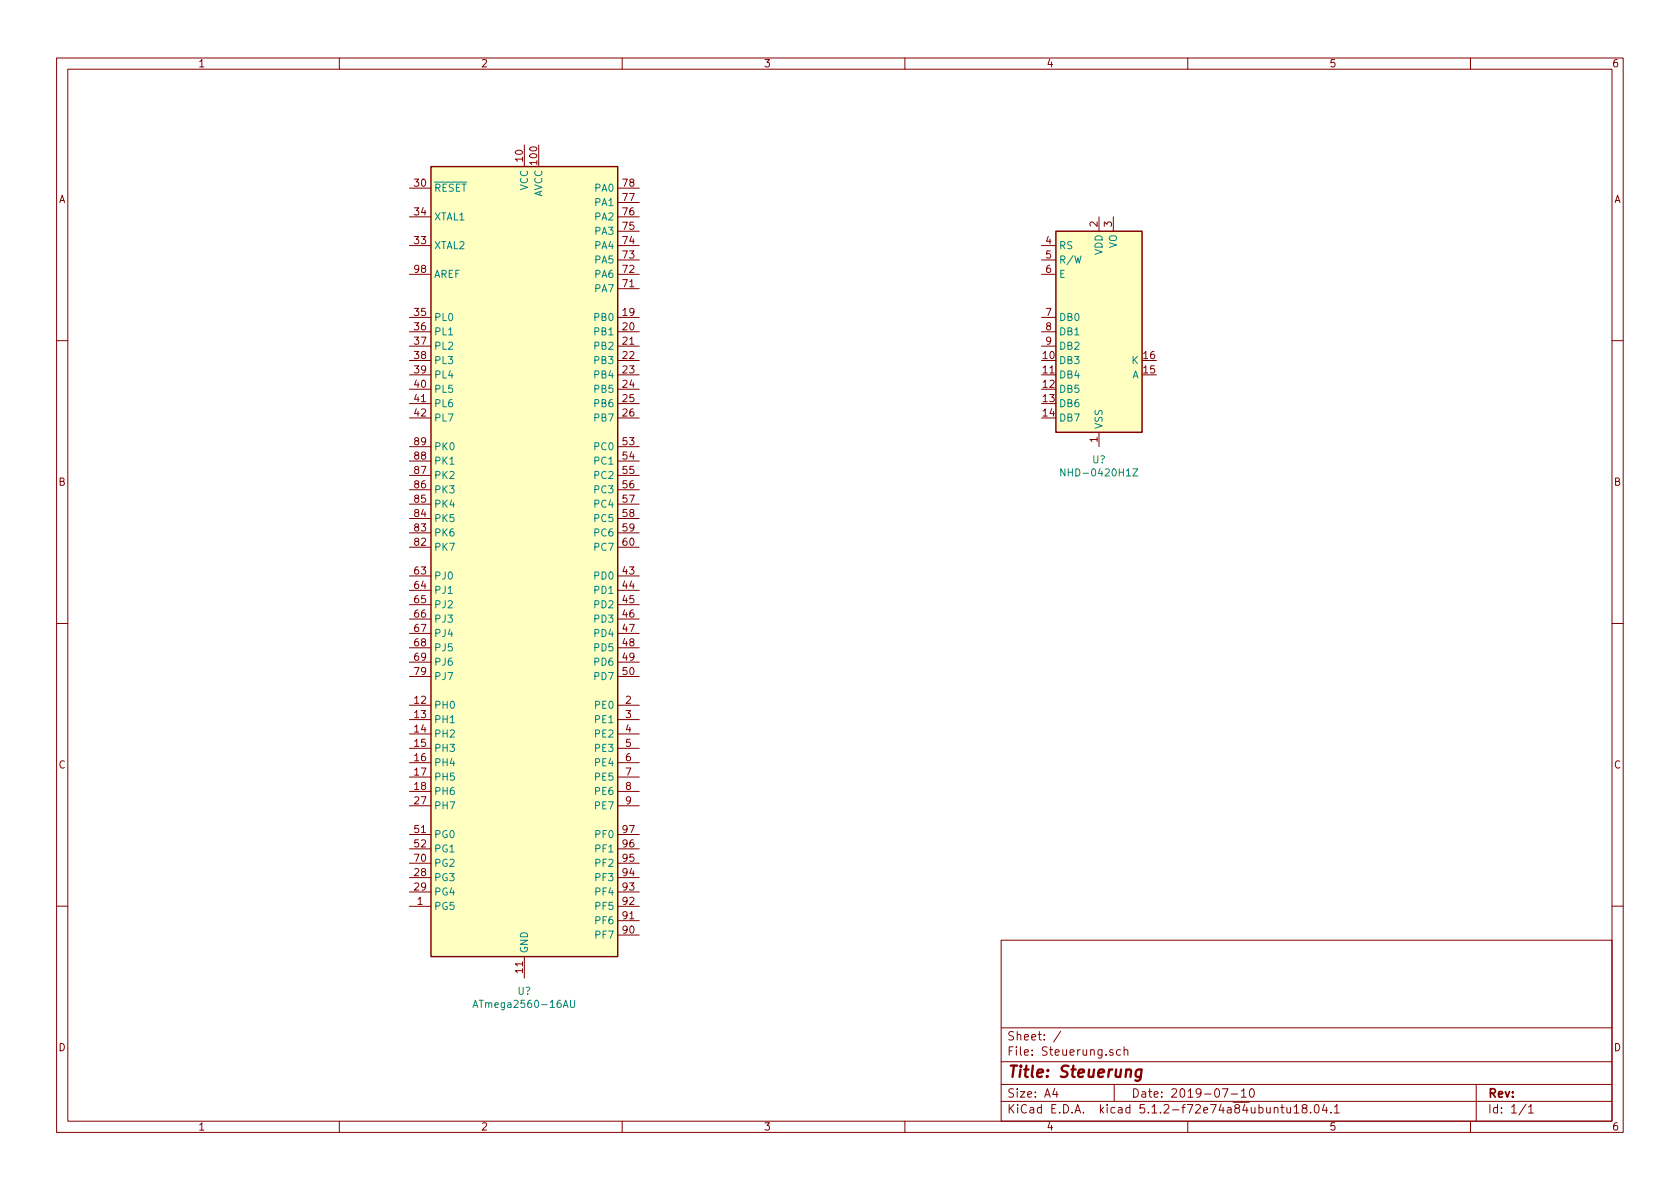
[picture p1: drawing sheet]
<svg xmlns="http://www.w3.org/2000/svg" width="297mm" height="210mm" viewBox="0 0 297 210" stroke-linecap="round" stroke-linejoin="round" font-family="sans-serif">
<g fill="none" stroke="#840000" stroke-width=".18">
<path d="M10 10.3h277v189.9h-277zM12 12.2h273v186.1h-273zM60 10.3v1.9M110 10.3v1.9M160 10.3v1.9M210 10.3v1.9M260 10.3v1.9M72.4 33.3h3.8M72.4 38.3h3.8M92.7 25.6v3.9M95.2 25.6v3.9M109.2 33.3h3.8"/>
<path d="M109.2 38.3h3.8M109.2 35.8h3.8M194.3 38.3v2.6M196.8 38.3v2.6M72.4 56.1h3.8M72.4 58.7h3.8M72.4 43.4h3.8M72.4 48.5h3.8M109.2 56.1h3.8M109.2 58.7h3.8M109.2 43.4h3.8M109.2 51h3.8"/>
<path d="M109.2 48.5h3.8M109.2 46h3.8M109.2 40.9h3.8M184.1 56.1h2.6M184.1 58.7h2.6M184.1 43.4h2.6M184.1 48.5h2.6M184.1 46h2.6M10 60.2h2M72.4 61.2h3.8M72.4 63.7h3.8M72.4 66.3h3.8"/>
<path d="M72.4 68.8h3.8M72.4 71.4h3.8M72.4 73.9h3.8M72.4 79h3.8M109.2 61.2h3.8M109.2 63.7h3.8M109.2 66.3h3.8M109.2 68.8h3.8M109.2 71.4h3.8M109.2 73.9h3.8M109.2 79h3.8M184.1 61.2h2.6"/>
<path d="M194.3 76.4v2.6M285 60.2h2M72.4 81.5h3.8M72.4 84.1h3.8M72.4 86.6h3.8M72.4 89.1h3.8M72.4 91.7h3.8M72.4 94.2h3.8M72.4 96.8h3.8M109.2 81.5h3.8M109.2 84.1h3.8M109.2 86.6h3.8"/>
<path d="M109.2 89.1h3.8M109.2 91.7h3.8M109.2 94.2h3.8M109.2 96.8h3.8M10 110.3h2M72.4 101.8h3.8M72.4 104.4h3.8M72.4 106.9h3.8M72.4 109.5h3.8M72.4 112h3.8M72.4 114.5h3.8M72.4 117.1h3.8"/>
<path d="M72.4 119.6h3.8M109.2 101.8h3.8M109.2 104.4h3.8M109.2 106.9h3.8M109.2 109.5h3.8M109.2 112h3.8M109.2 114.5h3.8M109.2 117.1h3.8M109.2 119.6h3.8M285 110.3h2M72.4 124.7h3.8M72.4 127.2h3.8"/>
<path d="M72.4 129.8h3.8M72.4 132.3h3.8M72.4 134.9h3.8M72.4 137.4h3.8M72.4 139.9h3.8M109.2 124.7h3.8M109.2 127.2h3.8M109.2 129.8h3.8M109.2 132.3h3.8M109.2 134.9h3.8M109.2 137.4h3.8M109.2 139.9h3.8"/>
<path d="M72.4 142.5h3.8M72.4 155.2h3.8M72.4 157.7h3.8M72.4 147.6h3.8M72.4 150.1h3.8M72.4 152.6h3.8M109.2 142.5h3.8M109.2 155.2h3.8M109.2 157.7h3.8M109.2 147.6h3.8M109.2 150.1h3.8M109.2 152.6h3.8"/>
<path d="M10 160.2h2M72.4 160.3h3.8M92.7 169.2v3.8M109.2 160.3h3.8M109.2 165.3h3.8M109.2 162.8h3.8M177 166.3h108v32h-108zM285 160.2h2M60 198.3v1.9M110 198.3v1.9M160 198.3v1.9M177 194.8h108"/>
<path d="M177 191.8h108M177 187.8h108M177 181.8h108M186.5 192.5l-.4 1h1M186.8 193v1M187.6 182.3l-1.3 2M196.8 185.7a.37 .37 0 0 0-.6 .1l.1 .2 .5 .2v.1l-.2 .3-.4-.1M197 191.8v3M198.1 185.7l-.4-.1-.3 .3 .1 .6 .2 .1 .4-.1M198.8 185.7a.37 .37 0 0 1 .6 .1v.8M198.8 185.1v1.5M210 198.3v1.9"/>
<path d="M216.1 192.5h1l-.6 1.5M217.7 193.5h1.1M219.5 193l.4-.5v1.5M219.5 194h.8M221.1 192.6l.2-.1a.8 .8 0 0 1 .5 .8 .8 .8 0 0 1-.5 .7 1 1 0 0 1-.2-1.4zM225.3 196l.1-.1a.37 .37 0 0 1 .6 .1v.8M226.4 195.8h.6M226.7 195.3v1.3l.3 .2M227.5 195.8l.1 .9 .3 .1 .3-.1M228.2 195.8v1M228.8 195.8l.4-.5v1.5M228.8 196.8h.9"/>
<path d="M230.5 196l-.2-.2-.1-.2 .3-.3h.3l.3 .3-.1 .2-.6 .2a.48 .48 0 0 0-.1 .7l.2 .1 .5-.1a.48 .48 0 0 0-.2-.7M231.7 196.7v.1M232.5 195.5l.4-.2a.94 .94 0 0 1 0 1.5l-.5-.3v-.6zM234.2 195.2l-.4 1.1h.9M234.5 195.8v1M235.3 196.7v.1M235.9 195.8l.5-.5v1.5M235.9 196.8h.9M260 198.3v1.9M261 191.8v6.5M269.8 195.2l-1.2 2M270.3 195.8l.4-.5v1.5"/>
<path d="M270.3 196.8h.8"/>
</g>
<path d="M201.8 189.2a.68 .68 0 0 0-1 .3v.6l.1 .2 .2 .1 .6-.1M201.9 189.1l-.2 1.6a.62 .62 0 0 1-1 .3" fill="none" stroke="#840000" stroke-width=".41"/>
<g fill="#ffffc2" stroke="#ffffc2" stroke-width=".18">
<path d="M76.2 29.5h33v139.7h-33z"/>
<path d="M186.7 40.9h15.2v35.5h-15.2z"/>
</g>
<path d="M76.2 29.5h33v139.7h-33zM186.7 40.9h15.2v35.5h-15.2z" fill="none" stroke="#840000" stroke-width=".25"/>
<path d="M188.3 82.9v1.3l-.7-1.3v1.3M200.3 82.9h.9l-.9 1.3h.9M83.6 178.1l.4-1.2 .5 1.2M83.7 177.8h.7M100.9 176.9v1l.2 .2h.4l.1-.2v-1" fill="none" stroke="#008484" stroke-width=".18"/>
<text font-size="2.8" fill="#840000" x="178" y="190.5">Title: Steuerung</text>
<g font-size="2.1" fill="#840000">
<text x="178" y="184">Sheet: /</text>
<text x="178" y="186.7">File: Steuerung.sch</text>
<text x="178" y="196.9">KiCad E.D.A. kicad 5.1.2-f72e74a84ubuntu18.04.1</text>
<text x="178" y="194.1">Size: A4</text>
<text x="200" y="194.1">Date: 2019-07-10</text>
<text x="263" y="194.1">Rev:</text>
<text x="263" y="196.9">Id: 1/1</text>
</g>
<g font-size="1.8" fill="#840000">
<text x="35" y="11.9">1</text>
<text x="85" y="11.9">2</text>
<text x="135" y="11.9">3</text>
<text x="185" y="11.9">4</text>
<text x="235" y="11.9">5</text>
<text x="285" y="11.9">6</text>
<text x="92.5" y="28.5" transform="rotate(-90 92.5 28.5)">10</text>
<text x="95" y="29" transform="rotate(-90 95 29)">100</text>
<text x="10.4" y="35.9">A</text>
<text x="73.3" y="33">30</text>
<text x="110.2" y="35.6">77</text>
<text x="110.2" y="33">78</text>
<text x="285.4" y="35.9">A</text>
<text x="73.3" y="38.1">34</text>
<text x="110.2" y="40.6">75</text>
<text x="110.2" y="38.1">76</text>
<text x="194.1" y="40.1" transform="rotate(-90 194.1 40.1)">2</text>
<text x="196.6" y="40.1" transform="rotate(-90 196.6 40.1)">3</text>
<text x="73.3" y="43.2">33</text>
<text x="110.2" y="45.7">73</text>
<text x="110.2" y="43.2">74</text>
<text x="184.9" y="43.2">4</text>
<text x="184.9" y="45.7">5</text>
<text x="73.3" y="48.3">98</text>
<text x="110.2" y="50.8">71</text>
<text x="110.2" y="48.3">72</text>
<text x="184.9" y="48.3">6</text>
<text x="73.3" y="55.9">35</text>
<text x="73.3" y="58.4">36</text>
<text x="110.2" y="55.9">19</text>
<text x="110.2" y="58.4">20</text>
<text x="184.9" y="55.9">7</text>
<text x="184.9" y="58.4">8</text>
<text x="73.3" y="61">37</text>
<text x="73.3" y="63.5">38</text>
<text x="110.2" y="61">21</text>
<text x="110.2" y="63.5">22</text>
<text x="184.5" y="63.5">10</text>
<text x="184.9" y="61">9</text>
<text x="202.2" y="63.5">16</text>
<text x="73.3" y="66">39</text>
<text x="73.3" y="68.6">40</text>
<text x="73.3" y="71.1">41</text>
<text x="110.2" y="66">23</text>
<text x="110.2" y="68.6">24</text>
<text x="110.2" y="71.1">25</text>
<text x="184.5" y="66">11</text>
<text x="184.5" y="68.6">12</text>
<text x="184.5" y="71.1">13</text>
<text x="202.2" y="66">15</text>
<text x="73.3" y="73.7">42</text>
<text x="110.2" y="73.7">26</text>
<text x="184.5" y="73.7">14</text>
<text x="73.3" y="83.8">87</text>
<text x="73.3" y="81.3">88</text>
<text x="73.3" y="78.7">89</text>
<text x="110.2" y="78.7">53</text>
<text x="110.2" y="81.3">54</text>
<text x="110.2" y="83.8">55</text>
<text x="194.1" y="78.2" transform="rotate(-90 194.1 78.2)">1</text>
<text x="10.4" y="85.9">B</text>
<text x="73.3" y="88.9">85</text>
<text x="73.3" y="86.4">86</text>
<text x="110.2" y="86.4">56</text>
<text x="110.2" y="88.9">57</text>
<text x="285.4" y="85.9">B</text>
<text x="73.3" y="94">83</text>
<text x="73.3" y="91.4">84</text>
<text x="110.2" y="91.4">58</text>
<text x="110.2" y="94">59</text>
<text x="73.3" y="101.6">63</text>
<text x="73.3" y="96.5">82</text>
<text x="110.2" y="101.6">43</text>
<text x="110.2" y="96.5">60</text>
<text x="73.3" y="104.1">64</text>
<text x="73.3" y="106.7">65</text>
<text x="110.2" y="104.1">44</text>
<text x="110.2" y="106.7">45</text>
<text x="73.3" y="109.2">66</text>
<text x="73.3" y="111.8">67</text>
<text x="110.2" y="109.2">46</text>
<text x="110.2" y="111.8">47</text>
<text x="73.3" y="114.3">68</text>
<text x="73.3" y="116.8">69</text>
<text x="73.3" y="119.4">79</text>
<text x="110.2" y="114.3">48</text>
<text x="110.2" y="116.8">49</text>
<text x="110.2" y="119.4">50</text>
<text x="73.3" y="124.5">12</text>
<text x="110.6" y="124.5">2</text>
<text x="73.3" y="127">13</text>
<text x="73.3" y="129.5">14</text>
<text x="110.6" y="127">3</text>
<text x="110.6" y="129.5">4</text>
<text x="10.4" y="135.9">C</text>
<text x="73.3" y="132.1">15</text>
<text x="73.3" y="134.6">16</text>
<text x="73.3" y="137.2">17</text>
<text x="110.6" y="132.1">5</text>
<text x="110.6" y="134.6">6</text>
<text x="110.6" y="137.2">7</text>
<text x="285.4" y="135.9">C</text>
<text x="73.3" y="139.7">18</text>
<text x="73.3" y="142.2">27</text>
<text x="110.6" y="139.7">8</text>
<text x="110.6" y="142.2">9</text>
<text x="73.3" y="147.3">51</text>
<text x="73.3" y="149.9">52</text>
<text x="110.2" y="149.9">96</text>
<text x="110.2" y="147.3">97</text>
<text x="73.3" y="154.9">28</text>
<text x="73.3" y="152.4">70</text>
<text x="110.2" y="154.9">94</text>
<text x="110.2" y="152.4">95</text>
<text x="73.3" y="157.5">29</text>
<text x="73.8" y="160">1</text>
<text x="110.2" y="160">92</text>
<text x="110.2" y="157.5">93</text>
<text x="110.2" y="165.1">90</text>
<text x="110.2" y="162.6">91</text>
<text x="92.5" y="172" transform="rotate(-90 92.5 172)">11</text>
<text x="10.4" y="185.9">D</text>
<text x="285.4" y="185.9">D</text>
<text x="35" y="199.9">1</text>
<text x="85" y="199.9">2</text>
<text x="135" y="199.9">3</text>
<text x="185" y="199.9">4</text>
<text x="235" y="199.9">5</text>
<text x="285" y="199.9">6</text>
</g>
<g font-size="1.8" fill="#008484">
<text x="76.7" y="33.9">RESET</text>
<text x="93.3" y="33.7" transform="rotate(-90 93.3 33.7)">VCC</text>
<text x="95.9" y="35" transform="rotate(-90 95.9 35)">AVCC</text>
<text x="105.3" y="33.9">PA0</text>
<text x="76.7" y="39">XTAL1</text>
<text x="105.3" y="41.5">PA3</text>
<text x="105.3" y="39">PA2</text>
<text x="105.3" y="36.4">PA1</text>
<text x="76.7" y="44.1">XTAL2</text>
<text x="105.3" y="46.6">PA5</text>
<text x="105.3" y="44.1">PA4</text>
<text x="187.2" y="44.1">RS</text>
<text x="187.2" y="46.6">R/W</text>
<text x="194.9" y="45.1" transform="rotate(-90 194.9 45.1)">VDD</text>
<text x="197.5" y="44" transform="rotate(-90 197.5 44)">VO</text>
<text x="76.7" y="49.1">AREF</text>
<text x="105.3" y="51.7">PA7</text>
<text x="105.3" y="49.1">PA6</text>
<text x="187.2" y="49.1">E</text>
<text x="76.7" y="56.8">PL0</text>
<text x="76.7" y="59.3">PL1</text>
<text x="105.3" y="56.8">PB0</text>
<text x="105.3" y="59.3">PB1</text>
<text x="187.2" y="56.8">DB0</text>
<text x="187.2" y="59.3">DB1</text>
<text x="76.7" y="61.8">PL2</text>
<text x="76.7" y="64.4">PL3</text>
<text x="105.3" y="61.8">PB2</text>
<text x="105.3" y="64.4">PB3</text>
<text x="187.2" y="64.4">DB3</text>
<text x="187.2" y="61.8">DB2</text>
<text x="200.2" y="64.4">K</text>
<text x="76.7" y="66.9">PL4</text>
<text x="76.7" y="69.5">PL5</text>
<text x="105.3" y="66.9">PB4</text>
<text x="105.3" y="69.5">PB5</text>
<text x="187.2" y="66.9">DB4</text>
<text x="187.2" y="69.5">DB5</text>
<text x="200.2" y="66.9">A</text>
<text x="76.7" y="72">PL6</text>
<text x="76.7" y="74.5">PL7</text>
<text x="105.3" y="72">PB6</text>
<text x="105.3" y="74.5">PB7</text>
<text x="187.2" y="72">DB6</text>
<text x="187.2" y="74.5">DB7</text>
<text x="194.9" y="75.9" transform="rotate(-90 194.9 75.9)">VSS</text>
<text x="76.7" y="82.2">PK1</text>
<text x="76.7" y="79.6">PK0</text>
<text x="105.3" y="79.6">PC0</text>
<text x="105.3" y="82.2">PC1</text>
<text x="193.1" y="81.9">U?</text>
<text x="76.7" y="89.8">PK4</text>
<text x="76.7" y="87.2">PK3</text>
<text x="76.7" y="84.7">PK2</text>
<text x="105.3" y="84.7">PC2</text>
<text x="105.3" y="87.2">PC3</text>
<text x="105.3" y="89.8">PC4</text>
<text x="188.5" y="84.2">NHD-0420H1Z</text>
<text x="76.7" y="94.9">PK6</text>
<text x="76.7" y="92.3">PK5</text>
<text x="105.3" y="92.3">PC5</text>
<text x="105.3" y="94.9">PC6</text>
<text x="76.7" y="97.4">PK7</text>
<text x="105.3" y="97.4">PC7</text>
<text x="76.7" y="102.5">PJ0</text>
<text x="76.7" y="105">PJ1</text>
<text x="76.7" y="107.6">PJ2</text>
<text x="105.3" y="102.5">PD0</text>
<text x="105.3" y="105">PD1</text>
<text x="105.3" y="107.6">PD2</text>
<text x="76.7" y="110.1">PJ3</text>
<text x="76.7" y="112.6">PJ4</text>
<text x="105.3" y="110.1">PD3</text>
<text x="105.3" y="112.6">PD4</text>
<text x="76.7" y="115.2">PJ5</text>
<text x="76.7" y="117.7">PJ6</text>
<text x="105.3" y="115.2">PD5</text>
<text x="105.3" y="117.7">PD6</text>
<text x="76.7" y="125.3">PH0</text>
<text x="76.7" y="120.3">PJ7</text>
<text x="105.3" y="120.3">PD7</text>
<text x="105.4" y="125.3">PE0</text>
<text x="76.7" y="127.9">PH1</text>
<text x="76.7" y="130.4">PH2</text>
<text x="105.4" y="127.9">PE1</text>
<text x="105.4" y="130.4">PE2</text>
<text x="76.7" y="133">PH3</text>
<text x="76.7" y="135.5">PH4</text>
<text x="105.4" y="133">PE3</text>
<text x="105.4" y="135.5">PE4</text>
<text x="76.7" y="138">PH5</text>
<text x="76.7" y="140.6">PH6</text>
<text x="76.7" y="143.1">PH7</text>
<text x="105.4" y="138">PE5</text>
<text x="105.4" y="140.6">PE6</text>
<text x="105.4" y="143.1">PE7</text>
<text x="76.7" y="148.2">PG0</text>
<text x="105.5" y="148.2">PF0</text>
<text x="76.7" y="155.8">PG3</text>
<text x="76.7" y="150.7">PG1</text>
<text x="76.7" y="153.3">PG2</text>
<text x="105.5" y="155.8">PF3</text>
<text x="105.5" y="153.3">PF2</text>
<text x="105.5" y="150.7">PF1</text>
<text x="76.7" y="160.9">PG5</text>
<text x="76.7" y="158.4">PG4</text>
<text x="105.5" y="160.9">PF5</text>
<text x="105.5" y="158.4">PF4</text>
<text x="105.5" y="166">PF7</text>
<text x="105.5" y="163.4">PF6</text>
<text x="93.3" y="168.7" transform="rotate(-90 93.3 168.7)">GND</text>
<text x="84.7" y="178.2">ATmega2560-16AU</text>
<text x="91.5" y="175.9">U?</text>
</g>
</svg>
